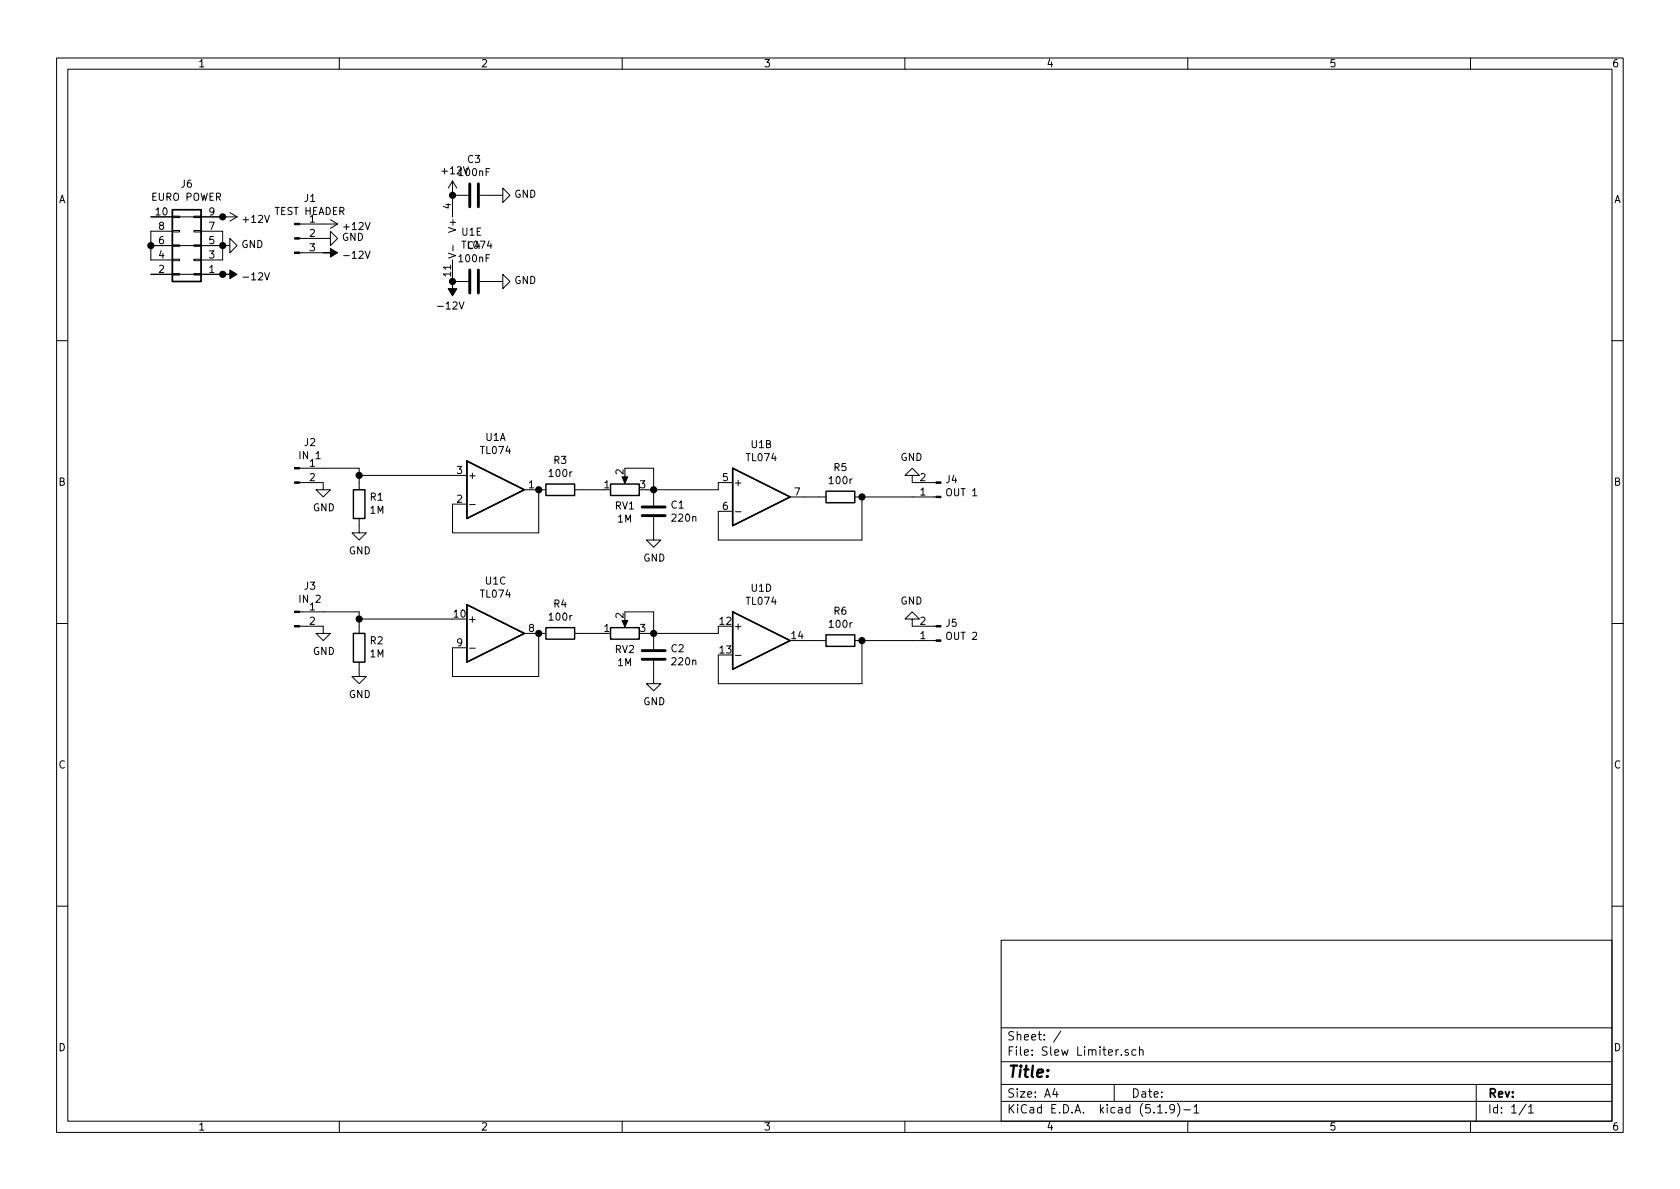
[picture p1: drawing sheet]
EESchema Schematic File Version 4
EELAYER 30 0
EELAYER END
$Descr A4 11693 8268
encoding utf-8
Sheet 1 1
Title ""
Date ""
Rev ""
Comp ""
Comment1 ""
Comment2 ""
Comment3 ""
Comment4 ""
$EndDescr
$Comp
L Amplifier_Operational:TL074 U1
U 1 1
P 3450 3400
F 0 "U1" H 3450 3767 50  0000 C CNN
F 1 "TL074" H 3450 3676 50  0000 C CNN
F 2 "Package_DIP:DIP-14_W7.62mm_Socket_LongPads" H 3400 3500 50  0001 C CNN
F 3 "http://www.ti.com/lit/ds/symlink/tl071.pdf" H 3500 3600 50  0001 C CNN
	1    3450 3400
	1    0    0    -1  
$EndComp
$Comp
L Amplifier_Operational:TL074 U1
U 2 1
P 5300 3450
F 0 "U1" H 5300 3817 50  0000 C CNN
F 1 "TL074" H 5300 3726 50  0000 C CNN
F 2 "Package_DIP:DIP-14_W7.62mm_Socket_LongPads" H 5250 3550 50  0001 C CNN
F 3 "http://www.ti.com/lit/ds/symlink/tl071.pdf" H 5350 3650 50  0001 C CNN
	2    5300 3450
	1    0    0    -1  
$EndComp
$Comp
L Device:R_POT RV1
U 1 1
P 4350 3400
F 0 "RV1" V 4235 3400 50  0000 C CNN
F 1 "1M" V 4144 3400 50  0000 C CNN
F 2 "Potentiometer_THT:Alpha_16mm_PCBMount" H 4350 3400 50  0001 C CNN
F 3 "~" H 4350 3400 50  0001 C CNN
	1    4350 3400
	0    -1   -1   0   
$EndComp
$Comp
L Device:R R3
U 1 1
P 3900 3400
F 0 "R3" V 3693 3400 50  0000 C CNN
F 1 "100r" V 3784 3400 50  0000 C CNN
F 2 "Resistor_THT:R_Axial_DIN0207_L6.3mm_D2.5mm_P7.62mm_Horizontal" V 3830 3400 50  0001 C CNN
F 3 "~" H 3900 3400 50  0001 C CNN
	1    3900 3400
	0    1    1    0   
$EndComp
$Comp
L Device:C C1
U 1 1
P 4550 3550
F 0 "C1" H 4665 3596 50  0000 L CNN
F 1 "220n" H 4665 3505 50  0000 L CNN
F 2 "Capacitor_THT:C_Disc_D4.3mm_W1.9mm_P5.00mm" H 4588 3400 50  0001 C CNN
F 3 "~" H 4550 3550 50  0001 C CNN
	1    4550 3550
	1    0    0    -1  
$EndComp
$Comp
L Device:R R1
U 1 1
P 2500 3500
F 0 "R1" H 2430 3454 50  0000 R CNN
F 1 "1M" H 2430 3545 50  0000 R CNN
F 2 "Resistor_THT:R_Axial_DIN0207_L6.3mm_D2.5mm_P7.62mm_Horizontal" V 2430 3500 50  0001 C CNN
F 3 "~" H 2500 3500 50  0001 C CNN
	1    2500 3500
	-1   0    0    1   
$EndComp
$Comp
L Device:R R5
U 1 1
P 5850 3450
F 0 "R5" V 5643 3450 50  0000 C CNN
F 1 "100r" V 5734 3450 50  0000 C CNN
F 2 "Resistor_THT:R_Axial_DIN0207_L6.3mm_D2.5mm_P7.62mm_Horizontal" V 5780 3450 50  0001 C CNN
F 3 "~" H 5850 3450 50  0001 C CNN
	1    5850 3450
	0    1    1    0   
$EndComp
$Comp
L Connector:Conn_01x02_Male J2
U 1 1
P 2050 3250
F 0 "J2" H 2158 3431 50  0000 C CNN
F 1 "IN 1" H 2158 3340 50  0000 C CNN
F 2 "Connector_PinHeader_2.54mm:PinHeader_1x02_P2.54mm_Vertical" H 2050 3250 50  0001 C CNN
F 3 "~" H 2050 3250 50  0001 C CNN
	1    2050 3250
	1    0    0    -1  
$EndComp
Wire Wire Line
	2250 3250 2500 3250
Wire Wire Line
	2500 3250 2500 3300
Wire Wire Line
	2500 3300 3150 3300
Connection ~ 2500 3300
Wire Wire Line
	2500 3300 2500 3350
$Comp
L power:GND #PWR06
U 1 1
P 2500 3650
F 0 "#PWR06" H 2500 3400 50  0001 C CNN
F 1 "GND" H 2505 3477 50  0000 C CNN
F 2 "" H 2500 3650 50  0001 C CNN
F 3 "" H 2500 3650 50  0001 C CNN
	1    2500 3650
	1    0    0    -1  
$EndComp
Wire Wire Line
	3150 3500 3150 3700
Wire Wire Line
	3150 3700 3750 3700
Wire Wire Line
	3750 3700 3750 3400
Connection ~ 3750 3400
Wire Wire Line
	4050 3400 4200 3400
Wire Wire Line
	4500 3400 4550 3400
Wire Wire Line
	5000 3400 5000 3350
Wire Wire Line
	4350 3250 4550 3250
Wire Wire Line
	4550 3250 4550 3400
Connection ~ 4550 3400
Wire Wire Line
	4550 3400 5000 3400
Wire Wire Line
	5000 3550 5000 3750
Wire Wire Line
	5000 3750 6000 3750
Wire Wire Line
	6000 3750 6000 3450
Wire Wire Line
	5600 3450 5700 3450
$Comp
L power:GND #PWR010
U 1 1
P 4550 3700
F 0 "#PWR010" H 4550 3450 50  0001 C CNN
F 1 "GND" H 4555 3527 50  0000 C CNN
F 2 "" H 4550 3700 50  0001 C CNN
F 3 "" H 4550 3700 50  0001 C CNN
	1    4550 3700
	1    0    0    -1  
$EndComp
$Comp
L power:GND #PWR04
U 1 1
P 2250 3350
F 0 "#PWR04" H 2250 3100 50  0001 C CNN
F 1 "GND" H 2255 3177 50  0000 C CNN
F 2 "" H 2250 3350 50  0001 C CNN
F 3 "" H 2250 3350 50  0001 C CNN
	1    2250 3350
	1    0    0    -1  
$EndComp
$Comp
L Connector:Conn_01x02_Male J4
U 1 1
P 6550 3450
F 0 "J4" H 6522 3332 50  0000 R CNN
F 1 "OUT 1" H 6522 3423 50  0000 R CNN
F 2 "Connector_PinHeader_2.54mm:PinHeader_1x02_P2.54mm_Vertical" H 6550 3450 50  0001 C CNN
F 3 "~" H 6550 3450 50  0001 C CNN
	1    6550 3450
	-1   0    0    1   
$EndComp
Wire Wire Line
	6000 3450 6350 3450
Connection ~ 6000 3450
$Comp
L power:GND #PWR012
U 1 1
P 6350 3350
F 0 "#PWR012" H 6350 3100 50  0001 C CNN
F 1 "GND" H 6355 3177 50  0000 C CNN
F 2 "" H 6350 3350 50  0001 C CNN
F 3 "" H 6350 3350 50  0001 C CNN
	1    6350 3350
	-1   0    0    1   
$EndComp
$Comp
L Connector:Conn_01x03_Male J1
U 1 1
P 2050 1650
F 0 "J1" H 2158 1931 50  0000 C CNN
F 1 "TEST HEADER" H 2158 1840 50  0000 C CNN
F 2 "Connector_PinHeader_2.54mm:PinHeader_1x03_P2.54mm_Vertical" H 2050 1650 50  0001 C CNN
F 3 "~" H 2050 1650 50  0001 C CNN
	1    2050 1650
	1    0    0    -1  
$EndComp
$Comp
L power:+12V #PWR01
U 1 1
P 2250 1550
F 0 "#PWR01" H 2250 1400 50  0001 C CNN
F 1 "+12V" V 2265 1678 50  0000 L CNN
F 2 "" H 2250 1550 50  0001 C CNN
F 3 "" H 2250 1550 50  0001 C CNN
	1    2250 1550
	0    1    1    0   
$EndComp
$Comp
L power:GND #PWR02
U 1 1
P 2250 1650
F 0 "#PWR02" H 2250 1400 50  0001 C CNN
F 1 "GND" V 2255 1522 50  0000 R CNN
F 2 "" H 2250 1650 50  0001 C CNN
F 3 "" H 2250 1650 50  0001 C CNN
	1    2250 1650
	0    -1   -1   0   
$EndComp
$Comp
L power:-12V #PWR03
U 1 1
P 2250 1750
F 0 "#PWR03" H 2250 1850 50  0001 C CNN
F 1 "-12V" V 2265 1878 50  0000 L CNN
F 2 "" H 2250 1750 50  0001 C CNN
F 3 "" H 2250 1750 50  0001 C CNN
	1    2250 1750
	0    1    1    0   
$EndComp
$Comp
L Amplifier_Operational:TL074 U1
U 5 1
P 3250 1650
F 0 "U1" H 3208 1696 50  0000 L CNN
F 1 "TL074" H 3208 1605 50  0000 L CNN
F 2 "Package_DIP:DIP-14_W7.62mm_Socket_LongPads" H 3200 1750 50  0001 C CNN
F 3 "http://www.ti.com/lit/ds/symlink/tl071.pdf" H 3300 1850 50  0001 C CNN
	5    3250 1650
	1    0    0    -1  
$EndComp
$Comp
L power:+12V #PWR08
U 1 1
P 3150 1350
F 0 "#PWR08" H 3150 1200 50  0001 C CNN
F 1 "+12V" H 3165 1523 50  0000 C CNN
F 2 "" H 3150 1350 50  0001 C CNN
F 3 "" H 3150 1350 50  0001 C CNN
	1    3150 1350
	1    0    0    -1  
$EndComp
$Comp
L power:-12V #PWR09
U 1 1
P 3150 1950
F 0 "#PWR09" H 3150 2050 50  0001 C CNN
F 1 "-12V" H 3165 2123 50  0000 C CNN
F 2 "" H 3150 1950 50  0001 C CNN
F 3 "" H 3150 1950 50  0001 C CNN
	1    3150 1950
	-1   0    0    1   
$EndComp
$Comp
L Device:R_POT RV2
U 1 1
P 4350 4400
F 0 "RV2" V 4235 4400 50  0000 C CNN
F 1 "1M" V 4144 4400 50  0000 C CNN
F 2 "Potentiometer_THT:Alpha_16mm_PCBMount" H 4350 4400 50  0001 C CNN
F 3 "~" H 4350 4400 50  0001 C CNN
	1    4350 4400
	0    -1   -1   0   
$EndComp
$Comp
L Device:R R4
U 1 1
P 3900 4400
F 0 "R4" V 3693 4400 50  0000 C CNN
F 1 "100r" V 3784 4400 50  0000 C CNN
F 2 "Resistor_THT:R_Axial_DIN0207_L6.3mm_D2.5mm_P7.62mm_Horizontal" V 3830 4400 50  0001 C CNN
F 3 "~" H 3900 4400 50  0001 C CNN
	1    3900 4400
	0    1    1    0   
$EndComp
$Comp
L Device:C C2
U 1 1
P 4550 4550
F 0 "C2" H 4665 4596 50  0000 L CNN
F 1 "220n" H 4665 4505 50  0000 L CNN
F 2 "Capacitor_THT:C_Disc_D4.3mm_W1.9mm_P5.00mm" H 4588 4400 50  0001 C CNN
F 3 "~" H 4550 4550 50  0001 C CNN
	1    4550 4550
	1    0    0    -1  
$EndComp
$Comp
L Device:R R2
U 1 1
P 2500 4500
F 0 "R2" H 2430 4454 50  0000 R CNN
F 1 "1M" H 2430 4545 50  0000 R CNN
F 2 "Resistor_THT:R_Axial_DIN0207_L6.3mm_D2.5mm_P7.62mm_Horizontal" V 2430 4500 50  0001 C CNN
F 3 "~" H 2500 4500 50  0001 C CNN
	1    2500 4500
	-1   0    0    1   
$EndComp
$Comp
L Device:R R6
U 1 1
P 5850 4450
F 0 "R6" V 5643 4450 50  0000 C CNN
F 1 "100r" V 5734 4450 50  0000 C CNN
F 2 "Resistor_THT:R_Axial_DIN0207_L6.3mm_D2.5mm_P7.62mm_Horizontal" V 5780 4450 50  0001 C CNN
F 3 "~" H 5850 4450 50  0001 C CNN
	1    5850 4450
	0    1    1    0   
$EndComp
$Comp
L Connector:Conn_01x02_Male J3
U 1 1
P 2050 4250
F 0 "J3" H 2158 4431 50  0000 C CNN
F 1 "IN 2" H 2158 4340 50  0000 C CNN
F 2 "Connector_PinHeader_2.54mm:PinHeader_1x02_P2.54mm_Vertical" H 2050 4250 50  0001 C CNN
F 3 "~" H 2050 4250 50  0001 C CNN
	1    2050 4250
	1    0    0    -1  
$EndComp
Wire Wire Line
	2250 4250 2500 4250
Wire Wire Line
	2500 4250 2500 4300
Wire Wire Line
	2500 4300 3150 4300
Connection ~ 2500 4300
Wire Wire Line
	2500 4300 2500 4350
$Comp
L power:GND #PWR07
U 1 1
P 2500 4650
F 0 "#PWR07" H 2500 4400 50  0001 C CNN
F 1 "GND" H 2505 4477 50  0000 C CNN
F 2 "" H 2500 4650 50  0001 C CNN
F 3 "" H 2500 4650 50  0001 C CNN
	1    2500 4650
	1    0    0    -1  
$EndComp
Wire Wire Line
	3150 4500 3150 4700
Wire Wire Line
	3150 4700 3750 4700
Wire Wire Line
	3750 4700 3750 4400
Wire Wire Line
	4050 4400 4200 4400
Wire Wire Line
	4500 4400 4550 4400
Wire Wire Line
	5000 4400 5000 4350
Wire Wire Line
	4350 4250 4550 4250
Wire Wire Line
	4550 4250 4550 4400
Connection ~ 4550 4400
Wire Wire Line
	4550 4400 5000 4400
Wire Wire Line
	5000 4550 5000 4750
Wire Wire Line
	5000 4750 6000 4750
Wire Wire Line
	6000 4750 6000 4450
Wire Wire Line
	5600 4450 5700 4450
$Comp
L power:GND #PWR011
U 1 1
P 4550 4700
F 0 "#PWR011" H 4550 4450 50  0001 C CNN
F 1 "GND" H 4555 4527 50  0000 C CNN
F 2 "" H 4550 4700 50  0001 C CNN
F 3 "" H 4550 4700 50  0001 C CNN
	1    4550 4700
	1    0    0    -1  
$EndComp
$Comp
L power:GND #PWR05
U 1 1
P 2250 4350
F 0 "#PWR05" H 2250 4100 50  0001 C CNN
F 1 "GND" H 2255 4177 50  0000 C CNN
F 2 "" H 2250 4350 50  0001 C CNN
F 3 "" H 2250 4350 50  0001 C CNN
	1    2250 4350
	1    0    0    -1  
$EndComp
$Comp
L Connector:Conn_01x02_Male J5
U 1 1
P 6550 4450
F 0 "J5" H 6522 4332 50  0000 R CNN
F 1 "OUT 2" H 6522 4423 50  0000 R CNN
F 2 "Connector_PinHeader_2.54mm:PinHeader_1x02_P2.54mm_Vertical" H 6550 4450 50  0001 C CNN
F 3 "~" H 6550 4450 50  0001 C CNN
	1    6550 4450
	-1   0    0    1   
$EndComp
Wire Wire Line
	6000 4450 6350 4450
Connection ~ 6000 4450
$Comp
L power:GND #PWR013
U 1 1
P 6350 4350
F 0 "#PWR013" H 6350 4100 50  0001 C CNN
F 1 "GND" H 6355 4177 50  0000 C CNN
F 2 "" H 6350 4350 50  0001 C CNN
F 3 "" H 6350 4350 50  0001 C CNN
	1    6350 4350
	-1   0    0    1   
$EndComp
$Comp
L Amplifier_Operational:TL074 U1
U 3 1
P 3450 4400
F 0 "U1" H 3450 4767 50  0000 C CNN
F 1 "TL074" H 3450 4676 50  0000 C CNN
F 2 "Package_DIP:DIP-14_W7.62mm_Socket_LongPads" H 3400 4500 50  0001 C CNN
F 3 "http://www.ti.com/lit/ds/symlink/tl071.pdf" H 3500 4600 50  0001 C CNN
	3    3450 4400
	1    0    0    -1  
$EndComp
Connection ~ 3750 4400
$Comp
L Amplifier_Operational:TL074 U1
U 4 1
P 5300 4450
F 0 "U1" H 5300 4817 50  0000 C CNN
F 1 "TL074" H 5300 4726 50  0000 C CNN
F 2 "Package_DIP:DIP-14_W7.62mm_Socket_LongPads" H 5250 4550 50  0001 C CNN
F 3 "http://www.ti.com/lit/ds/symlink/tl071.pdf" H 5350 4650 50  0001 C CNN
	4    5300 4450
	1    0    0    -1  
$EndComp
$Comp
L Connector_Generic:Conn_02x05_Odd_Even J6
U 1 1
P 1350 1700
F 0 "J6" H 1400 1275 50  0000 C CNN
F 1 "EURO POWER" H 1400 1366 50  0000 C CNN
F 2 "Connector_PinHeader_2.54mm:PinHeader_2x05_P2.54mm_Vertical" H 1350 1700 50  0001 C CNN
F 3 "~" H 1350 1700 50  0001 C CNN
	1    1350 1700
	-1   0    0    1   
$EndComp
$Comp
L power:+12V #PWR0101
U 1 1
P 1550 1500
F 0 "#PWR0101" H 1550 1350 50  0001 C CNN
F 1 "+12V" V 1565 1628 50  0000 L CNN
F 2 "" H 1550 1500 50  0001 C CNN
F 3 "" H 1550 1500 50  0001 C CNN
	1    1550 1500
	0    1    1    0   
$EndComp
$Comp
L power:-12V #PWR0102
U 1 1
P 1550 1900
F 0 "#PWR0102" H 1550 2000 50  0001 C CNN
F 1 "-12V" V 1565 2028 50  0000 L CNN
F 2 "" H 1550 1900 50  0001 C CNN
F 3 "" H 1550 1900 50  0001 C CNN
	1    1550 1900
	0    1    1    0   
$EndComp
$Comp
L power:GND #PWR0103
U 1 1
P 1550 1700
F 0 "#PWR0103" H 1550 1450 50  0001 C CNN
F 1 "GND" V 1555 1572 50  0000 R CNN
F 2 "" H 1550 1700 50  0001 C CNN
F 3 "" H 1550 1700 50  0001 C CNN
	1    1550 1700
	0    -1   -1   0   
$EndComp
Wire Wire Line
	1050 1500 1550 1500
Connection ~ 1550 1500
Wire Wire Line
	1050 1700 1050 1600
Wire Wire Line
	1050 1800 1050 1700
Connection ~ 1050 1700
Wire Wire Line
	1550 1600 1550 1700
Connection ~ 1550 1700
Wire Wire Line
	1550 1800 1550 1700
Wire Wire Line
	1050 1700 1550 1700
Wire Wire Line
	1050 1900 1550 1900
Connection ~ 1550 1900
$Comp
L Device:C C3
U 1 1
P 3300 1350
F 0 "C3" V 3048 1350 50  0000 C CNN
F 1 "100nF" V 3139 1350 50  0000 C CNN
F 2 "Capacitor_THT:C_Disc_D6.0mm_W4.4mm_P5.00mm" H 3338 1200 50  0001 C CNN
F 3 "~" H 3300 1350 50  0001 C CNN
	1    3300 1350
	0    1    1    0   
$EndComp
Connection ~ 3150 1350
$Comp
L Device:C C4
U 1 1
P 3300 1950
F 0 "C4" V 3048 1950 50  0000 C CNN
F 1 "100nF" V 3139 1950 50  0000 C CNN
F 2 "Capacitor_THT:C_Disc_D6.0mm_W4.4mm_P5.00mm" H 3338 1800 50  0001 C CNN
F 3 "~" H 3300 1950 50  0001 C CNN
	1    3300 1950
	0    1    1    0   
$EndComp
Connection ~ 3150 1950
$Comp
L power:GND #PWR0104
U 1 1
P 3450 1350
F 0 "#PWR0104" H 3450 1100 50  0001 C CNN
F 1 "GND" V 3455 1222 50  0000 R CNN
F 2 "" H 3450 1350 50  0001 C CNN
F 3 "" H 3450 1350 50  0001 C CNN
	1    3450 1350
	0    -1   -1   0   
$EndComp
$Comp
L power:GND #PWR0105
U 1 1
P 3450 1950
F 0 "#PWR0105" H 3450 1700 50  0001 C CNN
F 1 "GND" V 3455 1822 50  0000 R CNN
F 2 "" H 3450 1950 50  0001 C CNN
F 3 "" H 3450 1950 50  0001 C CNN
	1    3450 1950
	0    -1   -1   0   
$EndComp
$EndSCHEMATC
